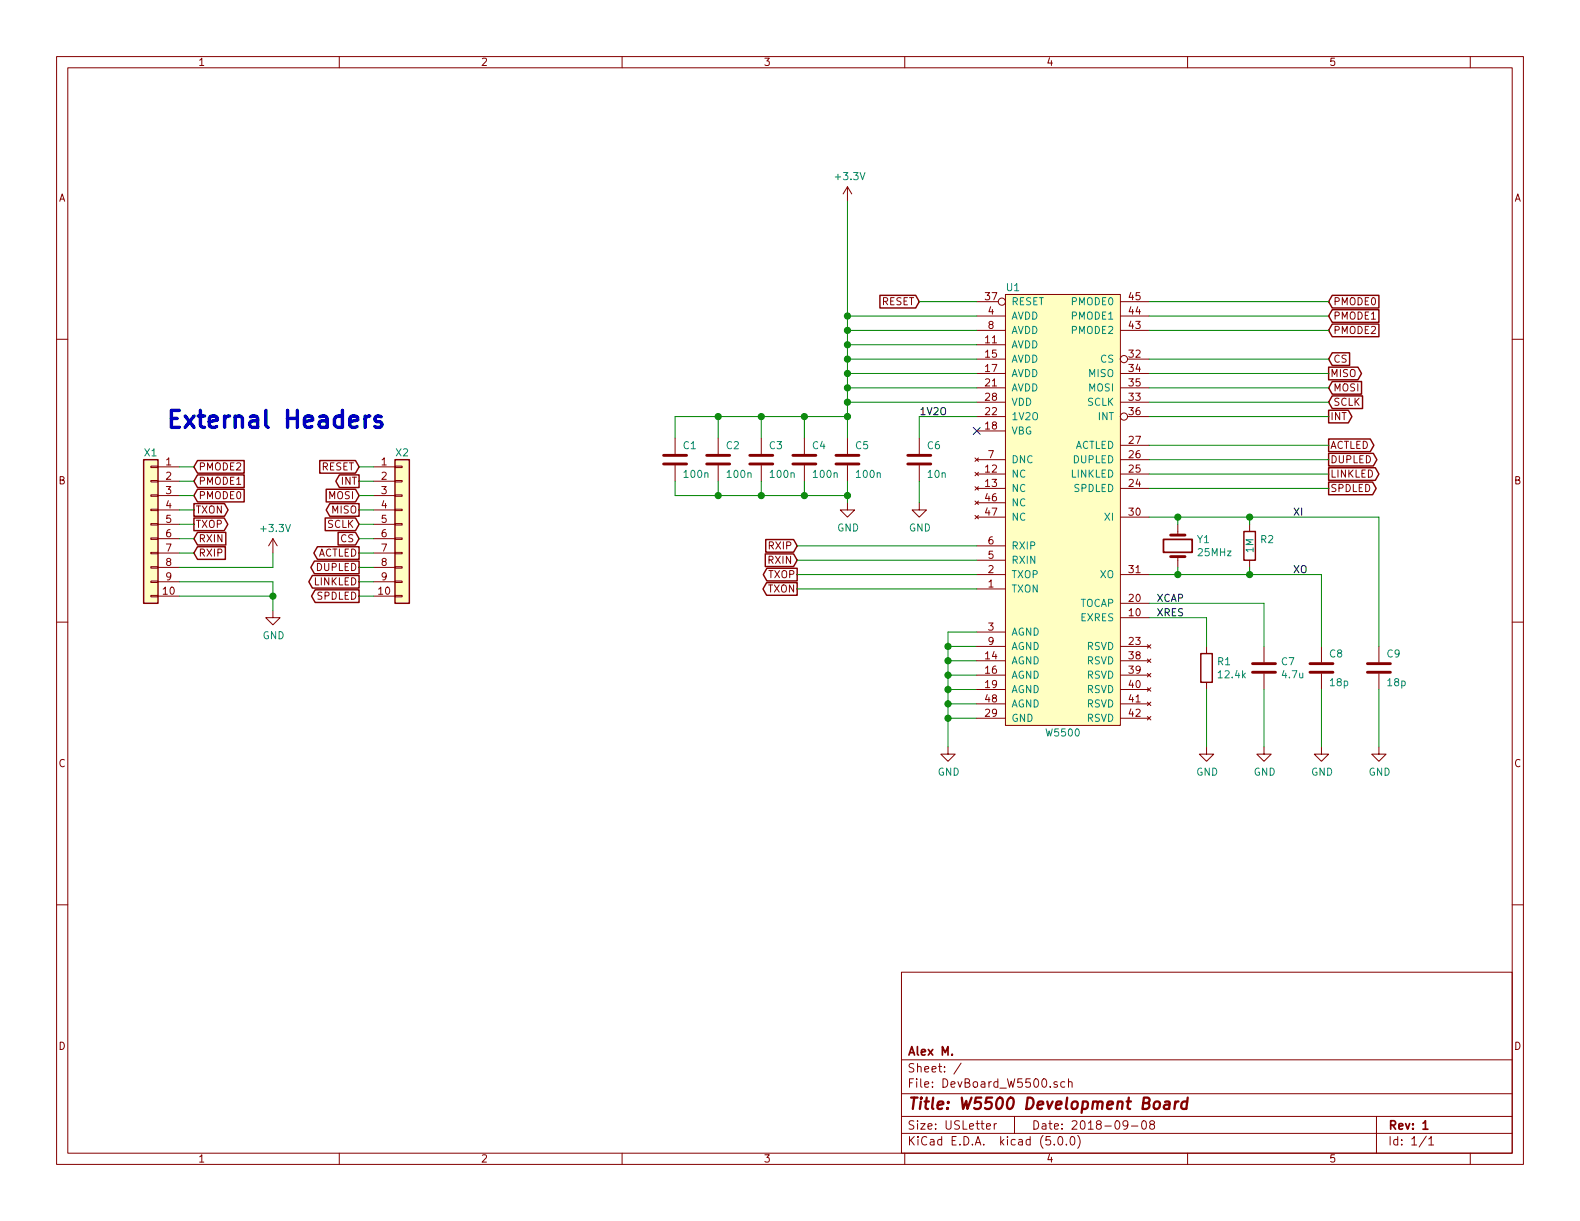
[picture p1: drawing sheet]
EESchema Schematic File Version 4
LIBS:DevBoard_W5500-cache
EELAYER 26 0
EELAYER END
$Descr USLetter 11000 8500
encoding utf-8
Sheet 1 1
Title "W5500 Development Board"
Date "2018-09-08"
Rev "1"
Comp "Alex M."
Comment1 ""
Comment2 ""
Comment3 ""
Comment4 ""
$EndDescr
NoConn ~ 6800 3000
$Comp
L Device:R R1
U 1 1
P 8400 4650
F 0 "R1" H 8470 4696 50  0000 L CNN
F 1 "12.4k" H 8470 4605 50  0000 L CNN
F 2 "Resistors_SMD:R_0603" V 8330 4650 50  0001 C CNN
F 3 "~" H 8400 4650 50  0001 C CNN
F 4 "±1%" H 8400 4650 50  0001 C CNN "Tolerance"
F 5 "311-12.4KHRCT-ND " H 8400 4650 50  0001 C CNN "DigiKey Part Number"
	1    8400 4650
	1    0    0    -1  
$EndComp
$Comp
L power:GND #PWR06
U 1 1
P 6600 5200
F 0 "#PWR06" H 6600 4950 50  0001 C CNN
F 1 "GND" H 6605 5027 50  0000 C CNN
F 2 "" H 6600 5200 50  0001 C CNN
F 3 "" H 6600 5200 50  0001 C CNN
	1    6600 5200
	1    0    0    -1  
$EndComp
Wire Wire Line
	6800 5000 6600 5000
Wire Wire Line
	6600 5000 6600 5200
Wire Wire Line
	6800 4900 6600 4900
Wire Wire Line
	6600 4900 6600 5000
Connection ~ 6600 5000
Wire Wire Line
	6800 4800 6600 4800
Wire Wire Line
	6600 4800 6600 4900
Connection ~ 6600 4900
Wire Wire Line
	6800 4700 6600 4700
Wire Wire Line
	6600 4700 6600 4800
Connection ~ 6600 4800
Wire Wire Line
	6800 4600 6600 4600
Wire Wire Line
	6600 4600 6600 4700
Connection ~ 6600 4700
Wire Wire Line
	6800 4500 6600 4500
Wire Wire Line
	6600 4500 6600 4600
Connection ~ 6600 4600
Wire Wire Line
	6800 4400 6600 4400
Wire Wire Line
	6600 4400 6600 4500
Connection ~ 6600 4500
$Comp
L power:GND #PWR07
U 1 1
P 8400 5200
F 0 "#PWR07" H 8400 4950 50  0001 C CNN
F 1 "GND" H 8405 5027 50  0000 C CNN
F 2 "" H 8400 5200 50  0001 C CNN
F 3 "" H 8400 5200 50  0001 C CNN
	1    8400 5200
	1    0    0    -1  
$EndComp
$Comp
L Device:C C7
U 1 1
P 8800 4650
F 0 "C7" H 8915 4696 50  0000 L CNN
F 1 "4.7u" H 8915 4605 50  0000 L CNN
F 2 "Capacitors_SMD:C_0603" H 8838 4500 50  0001 C CNN
F 3 "~" H 8800 4650 50  0001 C CNN
F 4 "1276-1907-1-ND" H 8800 4650 50  0001 C CNN "DigiKey Part Number"
	1    8800 4650
	1    0    0    -1  
$EndComp
$Comp
L power:GND #PWR08
U 1 1
P 8800 5200
F 0 "#PWR08" H 8800 4950 50  0001 C CNN
F 1 "GND" H 8805 5027 50  0000 C CNN
F 2 "" H 8800 5200 50  0001 C CNN
F 3 "" H 8800 5200 50  0001 C CNN
	1    8800 5200
	1    0    0    -1  
$EndComp
Wire Wire Line
	8000 4300 8400 4300
Wire Wire Line
	8400 4300 8400 4500
Wire Wire Line
	8400 4800 8400 5200
$Comp
L Device:Crystal Y1
U 1 1
P 8200 3800
F 0 "Y1" V 8154 3931 50  0000 L CNN
F 1 "25MHz" V 8245 3931 50  0000 L CNN
F 2 "Crystals:Crystal_SMD_5032-2pin_5.0x3.2mm" H 8200 3800 50  0001 C CNN
F 3 "~" H 8200 3800 50  0001 C CNN
F 4 "CTX1434CT-ND" V 8200 3800 50  0001 C CNN "DigiKey Part Number"
	1    8200 3800
	0    1    1    0   
$EndComp
$Comp
L Device:R R2
U 1 1
P 8700 3800
F 0 "R2" H 8770 3846 50  0000 L CNN
F 1 "1M" V 8700 3800 50  0000 C CNN
F 2 "Resistors_SMD:R_0603" V 8630 3800 50  0001 C CNN
F 3 "~" H 8700 3800 50  0001 C CNN
F 4 "311-1.0MGRCT-ND" H 8700 3800 50  0001 C CNN "DigiKey Part Number"
	1    8700 3800
	1    0    0    -1  
$EndComp
Wire Wire Line
	8000 4000 8200 4000
Wire Wire Line
	8200 4000 8200 3950
Wire Wire Line
	8000 3600 8200 3600
Wire Wire Line
	8200 3600 8200 3650
Wire Wire Line
	8200 4000 8700 4000
Wire Wire Line
	8700 4000 8700 3950
Connection ~ 8200 4000
Wire Wire Line
	8200 3600 8700 3600
Wire Wire Line
	8700 3600 8700 3650
Connection ~ 8200 3600
Wire Wire Line
	8000 4200 8800 4200
Wire Wire Line
	8800 4200 8800 4500
Wire Wire Line
	8800 5200 8800 4800
$Comp
L AlexComponents:W5500 U1
U 1 1
P 7400 3750
F 0 "U1" H 7000 5500 50  0000 L CNN
F 1 "W5500" H 7400 2400 50  0000 C CNN
F 2 "Housings_QFP:LQFP-48_7x7mm_Pitch0.5mm" H 7000 5700 50  0001 L CNN
F 3 "http://wizwiki.net/wiki/lib/exe/fetch.php?media=products:w5500:w5500_ds_v108e.pdf" H 7000 5600 50  0001 L CNN
F 4 "1278-1021-ND" H 7000 5800 50  0001 L CNN "DigiKey Part Number"
	1    7400 3750
	1    0    0    -1  
$EndComp
Text GLabel 9250 3100 2    50   Output ~ 0
ACTLED
Text GLabel 9250 3200 2    50   Output ~ 0
DUPLED
Text GLabel 9250 3300 2    50   Output ~ 0
LINKLED
Text GLabel 9250 3400 2    50   Output ~ 0
SPDLED
Text GLabel 9250 2500 2    50   Input ~ 0
CS
Text GLabel 9250 2600 2    50   Output ~ 0
MISO
Text GLabel 9250 2700 2    50   Input ~ 0
MOSI
Text GLabel 9250 2800 2    50   Input ~ 0
SCLK
Text GLabel 9250 2900 2    50   Output ~ 0
INT
Text GLabel 9250 2300 2    50   Input ~ 0
PMODE2
Text GLabel 9250 2200 2    50   Input ~ 0
PMODE1
Text GLabel 9250 2100 2    50   Input ~ 0
PMODE0
Text GLabel 5550 3800 0    50   Input ~ 0
RXIP
Text GLabel 5550 3900 0    50   Input ~ 0
RXIN
Text GLabel 5550 4000 0    50   Output ~ 0
TXOP
Text GLabel 5550 4100 0    50   Output ~ 0
TXON
Text GLabel 6400 2100 0    50   Input ~ 0
RESET
$Comp
L power:+3.3V #PWR03
U 1 1
P 5900 1400
F 0 "#PWR03" H 5900 1250 50  0001 C CNN
F 1 "+3.3V" H 5915 1573 50  0000 C CNN
F 2 "" H 5900 1400 50  0001 C CNN
F 3 "" H 5900 1400 50  0001 C CNN
	1    5900 1400
	1    0    0    -1  
$EndComp
Wire Wire Line
	6800 2200 5900 2200
Wire Wire Line
	5900 2200 5900 1400
Wire Wire Line
	6800 2300 5900 2300
Wire Wire Line
	5900 2300 5900 2200
Connection ~ 5900 2200
Wire Wire Line
	6800 2400 5900 2400
Wire Wire Line
	5900 2400 5900 2300
Connection ~ 5900 2300
Wire Wire Line
	6800 2500 5900 2500
Wire Wire Line
	5900 2500 5900 2400
Connection ~ 5900 2400
Wire Wire Line
	6800 2600 5900 2600
Wire Wire Line
	5900 2600 5900 2500
Connection ~ 5900 2500
Wire Wire Line
	6800 2700 5900 2700
Wire Wire Line
	5900 2700 5900 2600
Connection ~ 5900 2600
Wire Wire Line
	6800 2800 5900 2800
Wire Wire Line
	5900 2800 5900 2700
Connection ~ 5900 2700
$Comp
L Device:C C6
U 1 1
P 6400 3200
F 0 "C6" H 6450 3300 50  0000 L CNN
F 1 "10n" H 6450 3100 50  0000 L CNN
F 2 "Capacitors_SMD:C_0603" H 6438 3050 50  0001 C CNN
F 3 "~" H 6400 3200 50  0001 C CNN
F 4 "1276-1921-1-ND" H 6400 3200 50  0001 C CNN "DigiKey Part Number"
	1    6400 3200
	1    0    0    -1  
$EndComp
Wire Wire Line
	6800 2900 6400 2900
$Comp
L power:GND #PWR05
U 1 1
P 6400 3500
F 0 "#PWR05" H 6400 3250 50  0001 C CNN
F 1 "GND" H 6405 3327 50  0000 C CNN
F 2 "" H 6400 3500 50  0001 C CNN
F 3 "" H 6400 3500 50  0001 C CNN
	1    6400 3500
	1    0    0    -1  
$EndComp
$Comp
L Device:C C5
U 1 1
P 5900 3200
F 0 "C5" H 5950 3300 50  0000 L CNN
F 1 "100n" H 5950 3100 50  0000 L CNN
F 2 "Capacitors_SMD:C_0603" H 5938 3050 50  0001 C CNN
F 3 "~" H 5900 3200 50  0001 C CNN
F 4 "1276-1012-1-ND" H 5900 3200 50  0001 C CNN "DigiKey Part Number"
	1    5900 3200
	1    0    0    -1  
$EndComp
$Comp
L Device:C C4
U 1 1
P 5600 3200
F 0 "C4" H 5650 3300 50  0000 L CNN
F 1 "100n" H 5650 3100 50  0000 L CNN
F 2 "Capacitors_SMD:C_0603" H 5638 3050 50  0001 C CNN
F 3 "~" H 5600 3200 50  0001 C CNN
F 4 "1276-1012-1-ND" H 5600 3200 50  0001 C CNN "DigiKey Part Number"
	1    5600 3200
	1    0    0    -1  
$EndComp
$Comp
L Device:C C3
U 1 1
P 5300 3200
F 0 "C3" H 5350 3300 50  0000 L CNN
F 1 "100n" H 5350 3100 50  0000 L CNN
F 2 "Capacitors_SMD:C_0603" H 5338 3050 50  0001 C CNN
F 3 "~" H 5300 3200 50  0001 C CNN
F 4 "1276-1012-1-ND" H 5300 3200 50  0001 C CNN "DigiKey Part Number"
	1    5300 3200
	1    0    0    -1  
$EndComp
$Comp
L Device:C C2
U 1 1
P 5000 3200
F 0 "C2" H 5050 3300 50  0000 L CNN
F 1 "100n" H 5050 3100 50  0000 L CNN
F 2 "Capacitors_SMD:C_0603" H 5038 3050 50  0001 C CNN
F 3 "~" H 5000 3200 50  0001 C CNN
F 4 "1276-1012-1-ND" H 5000 3200 50  0001 C CNN "DigiKey Part Number"
	1    5000 3200
	1    0    0    -1  
$EndComp
$Comp
L Device:C C1
U 1 1
P 4700 3200
F 0 "C1" H 4750 3300 50  0000 L CNN
F 1 "100n" H 4750 3100 50  0000 L CNN
F 2 "Capacitors_SMD:C_0603" H 4738 3050 50  0001 C CNN
F 3 "~" H 4700 3200 50  0001 C CNN
F 4 "1276-1012-1-ND" H 4700 3200 50  0001 C CNN "DigiKey Part Number"
	1    4700 3200
	1    0    0    -1  
$EndComp
Connection ~ 5900 2800
$Comp
L power:GND #PWR04
U 1 1
P 5900 3500
F 0 "#PWR04" H 5900 3250 50  0001 C CNN
F 1 "GND" H 5905 3327 50  0000 C CNN
F 2 "" H 5900 3500 50  0001 C CNN
F 3 "" H 5900 3500 50  0001 C CNN
	1    5900 3500
	1    0    0    -1  
$EndComp
Wire Wire Line
	5900 3500 5900 3450
Wire Wire Line
	5900 2800 5900 2900
Wire Wire Line
	5900 3450 5600 3450
Connection ~ 5900 3450
Wire Wire Line
	5600 3450 5300 3450
Connection ~ 5600 3450
Wire Wire Line
	5300 3450 5000 3450
Connection ~ 5300 3450
Wire Wire Line
	5000 3450 4700 3450
Connection ~ 5000 3450
Wire Wire Line
	6400 3350 6400 3500
Wire Wire Line
	6400 3050 6400 2900
Wire Wire Line
	5900 3050 5900 2900
Connection ~ 5900 2900
Wire Wire Line
	5900 3350 5900 3450
Wire Wire Line
	5600 3350 5600 3450
Wire Wire Line
	5300 3350 5300 3450
Wire Wire Line
	5000 3350 5000 3450
Wire Wire Line
	4700 3350 4700 3450
Wire Wire Line
	4700 3050 4700 2900
Wire Wire Line
	4700 2900 5000 2900
Wire Wire Line
	5000 3050 5000 2900
Connection ~ 5000 2900
Wire Wire Line
	5000 2900 5300 2900
Wire Wire Line
	5300 3050 5300 2900
Connection ~ 5300 2900
Wire Wire Line
	5300 2900 5600 2900
Wire Wire Line
	5600 3050 5600 2900
Connection ~ 5600 2900
Wire Wire Line
	5600 2900 5900 2900
$Comp
L Device:C C8
U 1 1
P 9200 4650
F 0 "C8" H 9250 4750 50  0000 L CNN
F 1 "18p" H 9250 4550 50  0000 L CNN
F 2 "Capacitors_SMD:C_0603" H 9238 4500 50  0001 C CNN
F 3 "~" H 9200 4650 50  0001 C CNN
F 4 "1276-1089-1-ND" H 9200 4650 50  0001 C CNN "DigiKey Part Number"
	1    9200 4650
	1    0    0    -1  
$EndComp
$Comp
L Device:C C9
U 1 1
P 9600 4650
F 0 "C9" H 9650 4750 50  0000 L CNN
F 1 "18p" H 9650 4550 50  0000 L CNN
F 2 "Capacitors_SMD:C_0603" H 9638 4500 50  0001 C CNN
F 3 "~" H 9600 4650 50  0001 C CNN
F 4 "1276-1089-1-ND" H 9600 4650 50  0001 C CNN "DigiKey Part Number"
	1    9600 4650
	1    0    0    -1  
$EndComp
Wire Wire Line
	8700 4000 9200 4000
Wire Wire Line
	9200 4000 9200 4500
Connection ~ 8700 4000
Wire Wire Line
	8700 3600 9600 3600
Wire Wire Line
	9600 3600 9600 4500
Connection ~ 8700 3600
$Comp
L power:GND #PWR09
U 1 1
P 9200 5200
F 0 "#PWR09" H 9200 4950 50  0001 C CNN
F 1 "GND" H 9205 5027 50  0000 C CNN
F 2 "" H 9200 5200 50  0001 C CNN
F 3 "" H 9200 5200 50  0001 C CNN
	1    9200 5200
	1    0    0    -1  
$EndComp
$Comp
L power:GND #PWR010
U 1 1
P 9600 5200
F 0 "#PWR010" H 9600 4950 50  0001 C CNN
F 1 "GND" H 9605 5027 50  0000 C CNN
F 2 "" H 9600 5200 50  0001 C CNN
F 3 "" H 9600 5200 50  0001 C CNN
	1    9600 5200
	1    0    0    -1  
$EndComp
Wire Wire Line
	9200 5200 9200 4800
Wire Wire Line
	9600 4800 9600 5200
$Comp
L Connector_Generic:Conn_01x10 X2
U 1 1
P 2800 3650
F 0 "X2" H 2750 4150 50  0000 L CNN
F 1 "Conn_01x10" H 2880 3551 50  0001 L CNN
F 2 "Pin_Headers:Pin_Header_Straight_1x10_Pitch2.54mm" H 2800 3650 50  0001 C CNN
F 3 "~" H 2800 3650 50  0001 C CNN
	1    2800 3650
	1    0    0    -1  
$EndComp
$Comp
L Connector_Generic:Conn_01x10 X1
U 1 1
P 1050 3650
F 0 "X1" H 1000 4150 50  0000 L CNN
F 1 "Conn_01x10" H 1130 3551 50  0001 L CNN
F 2 "Pin_Headers:Pin_Header_Straight_1x10_Pitch2.54mm" H 1050 3650 50  0001 C CNN
F 3 "~" H 1050 3650 50  0001 C CNN
	1    1050 3650
	-1   0    0    -1  
$EndComp
Text GLabel 2500 3850 0    50   Output ~ 0
ACTLED
Text GLabel 2500 3950 0    50   Output ~ 0
DUPLED
Text GLabel 2500 4050 0    50   Output ~ 0
LINKLED
Text GLabel 2500 4150 0    50   Output ~ 0
SPDLED
Text GLabel 1350 3850 2    50   Input ~ 0
RXIP
Text GLabel 1350 3750 2    50   Input ~ 0
RXIN
Text GLabel 1350 3650 2    50   Output ~ 0
TXOP
Text GLabel 1350 3550 2    50   Output ~ 0
TXON
Text GLabel 1350 3250 2    50   Input ~ 0
PMODE2
Text GLabel 1350 3350 2    50   Input ~ 0
PMODE1
Text GLabel 1350 3450 2    50   Input ~ 0
PMODE0
Text GLabel 2500 3250 0    50   Input ~ 0
RESET
Text GLabel 2500 3750 0    50   Input ~ 0
CS
Text GLabel 2500 3550 0    50   Output ~ 0
MISO
Text GLabel 2500 3450 0    50   Input ~ 0
MOSI
Text GLabel 2500 3650 0    50   Input ~ 0
SCLK
Text GLabel 2500 3350 0    50   Output ~ 0
INT
Wire Wire Line
	2500 3250 2600 3250
Wire Wire Line
	2500 3350 2600 3350
Wire Wire Line
	2500 3450 2600 3450
Wire Wire Line
	2500 3550 2600 3550
Wire Wire Line
	2500 3650 2600 3650
Wire Wire Line
	2500 3750 2600 3750
Wire Wire Line
	2500 3850 2600 3850
Wire Wire Line
	2500 3950 2600 3950
Wire Wire Line
	2500 4050 2600 4050
Wire Wire Line
	2500 4150 2600 4150
$Comp
L power:GND #PWR02
U 1 1
P 1900 4250
F 0 "#PWR02" H 1900 4000 50  0001 C CNN
F 1 "GND" H 1905 4077 50  0000 C CNN
F 2 "" H 1900 4250 50  0001 C CNN
F 3 "" H 1900 4250 50  0001 C CNN
	1    1900 4250
	1    0    0    -1  
$EndComp
$Comp
L power:+3.3V #PWR01
U 1 1
P 1900 3850
F 0 "#PWR01" H 1900 3700 50  0001 C CNN
F 1 "+3.3V" H 1915 4023 50  0000 C CNN
F 2 "" H 1900 3850 50  0001 C CNN
F 3 "" H 1900 3850 50  0001 C CNN
	1    1900 3850
	1    0    0    -1  
$EndComp
Wire Wire Line
	1250 4050 1900 4050
Wire Wire Line
	1900 4050 1900 4150
Wire Wire Line
	1250 4150 1900 4150
Connection ~ 1900 4150
Wire Wire Line
	1900 4150 1900 4250
Wire Wire Line
	1250 3950 1900 3950
Wire Wire Line
	1900 3950 1900 3850
Wire Wire Line
	1250 3850 1350 3850
Wire Wire Line
	1250 3750 1350 3750
Wire Wire Line
	1250 3650 1350 3650
Wire Wire Line
	1250 3550 1350 3550
Wire Wire Line
	1250 3450 1350 3450
Wire Wire Line
	1250 3350 1350 3350
Wire Wire Line
	1250 3250 1350 3250
Wire Wire Line
	9250 2300 8000 2300
Wire Wire Line
	8000 2200 9250 2200
Wire Wire Line
	9250 2100 8000 2100
Wire Wire Line
	8000 2500 9250 2500
Wire Wire Line
	9250 2600 8000 2600
Wire Wire Line
	8000 2700 9250 2700
Wire Wire Line
	9250 2800 8000 2800
Wire Wire Line
	8000 2900 9250 2900
Wire Wire Line
	9250 3100 8000 3100
Wire Wire Line
	8000 3200 9250 3200
Wire Wire Line
	9250 3300 8000 3300
Wire Wire Line
	8000 3400 9250 3400
Wire Wire Line
	5550 3800 6800 3800
Wire Wire Line
	6800 3900 5550 3900
Wire Wire Line
	5550 4000 6800 4000
Wire Wire Line
	6800 4100 5550 4100
Text Label 6400 2900 0    50   ~ 0
1V2O
Text Label 9000 4000 0    50   ~ 0
XO
Text Label 9000 3600 0    50   ~ 0
XI
Text Label 8050 4300 0    50   ~ 0
XRES
Text Label 8050 4200 0    50   ~ 0
XCAP
Text Notes 1150 3000 0    118  ~ 24
External Headers
Wire Wire Line
	6400 2100 6800 2100
$EndSCHEMATC
